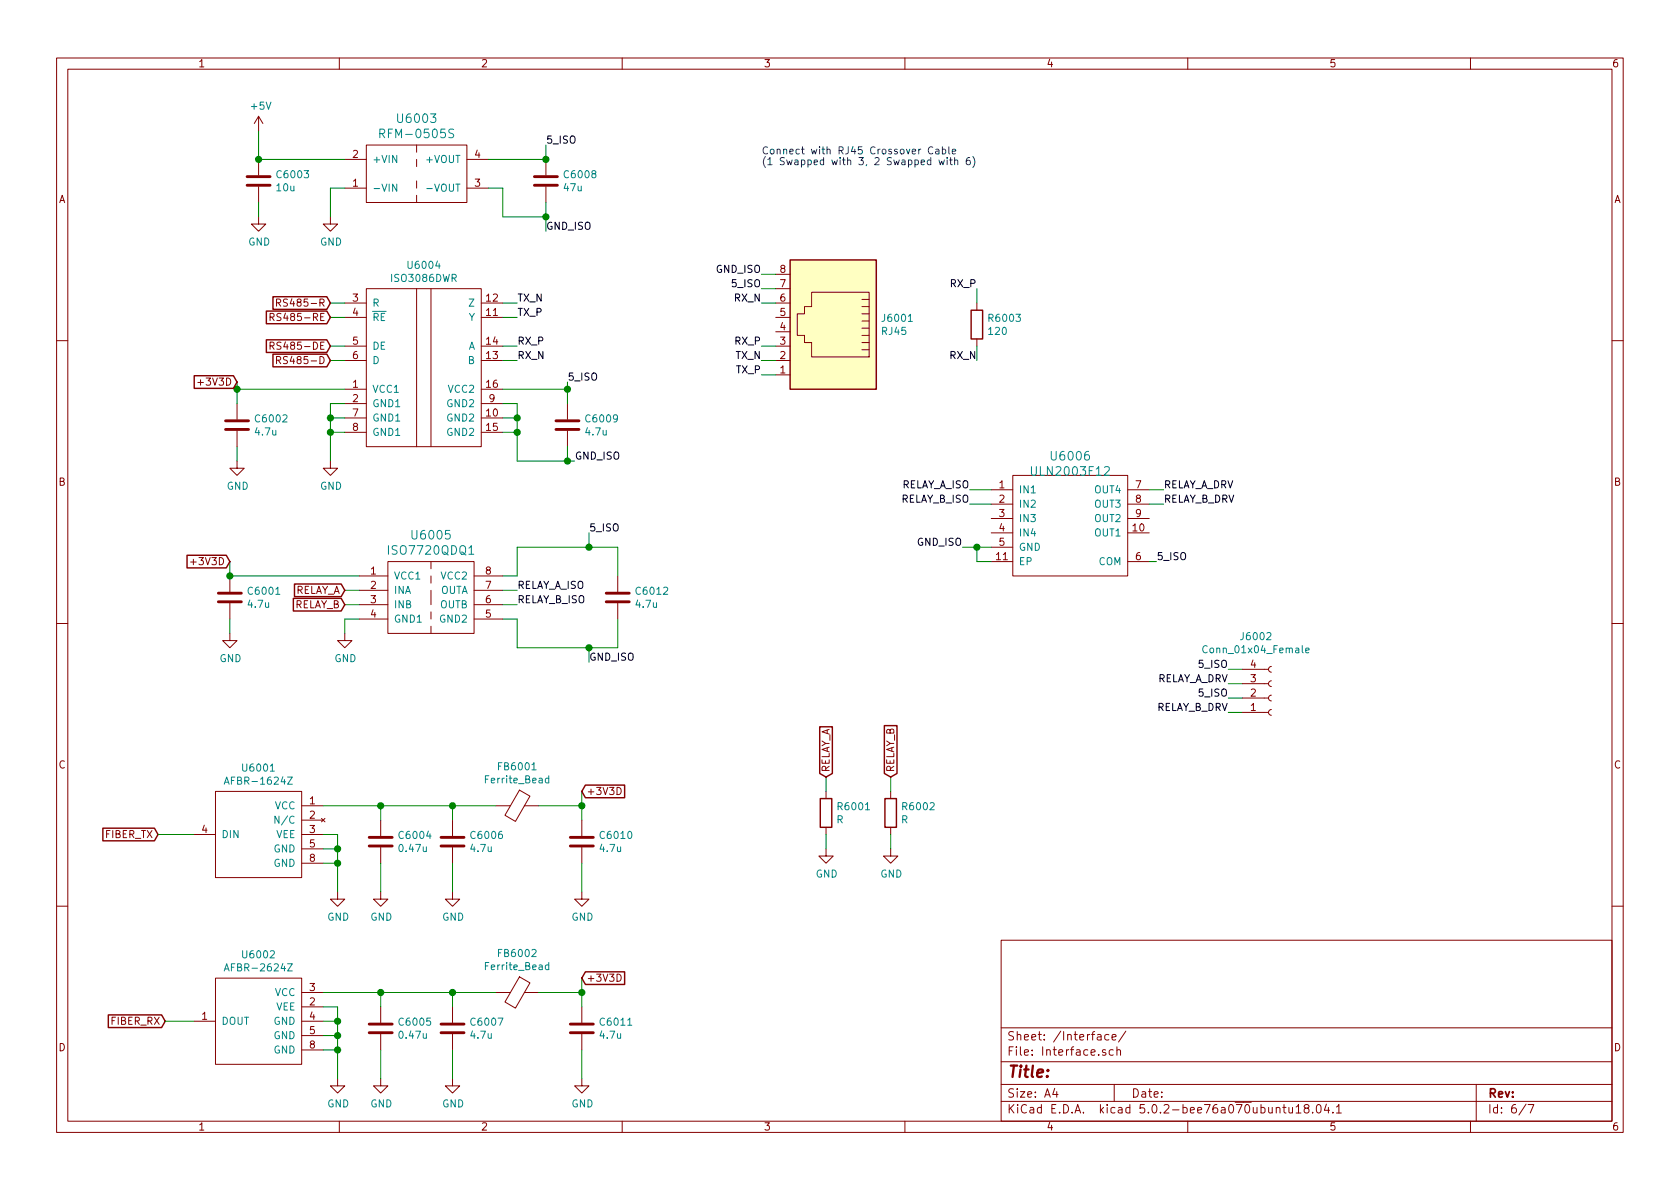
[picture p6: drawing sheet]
EESchema Schematic File Version 4
LIBS:controller-cache
EELAYER 26 0
EELAYER END
$Descr A4 11693 8268
encoding utf-8
Sheet 6 7
Title ""
Date ""
Rev ""
Comp ""
Comment1 ""
Comment2 ""
Comment3 ""
Comment4 ""
$EndDescr
$Comp
L wbraun_ic_lib:ISO3086DWR U6004
U 1 1
P 2950 2550
F 0 "U6004" H 2950 3265 50  0000 C CNN
F 1 "ISO3086DWR" H 2950 3174 50  0000 C CNN
F 2 "Package_SO:SOIC-16W_7.5x10.3mm_P1.27mm" H 2400 3050 50  0001 C CNN
F 3 "" H 2400 3050 50  0001 C CNN
	1    2950 2550
	1    0    0    -1  
$EndComp
$Comp
L wbraun_ic_lib:RFM-0505S U6003
U 1 1
P 2900 1200
F 0 "U6003" H 2900 1587 60  0000 C CNN
F 1 "RFM-0505S" H 2900 1481 60  0000 C CNN
F 2 "wbraun_smd:RFM-0505S" H 2900 1200 60  0001 C CNN
F 3 "" H 2900 1200 60  0001 C CNN
	1    2900 1200
	1    0    0    -1  
$EndComp
$Comp
L wbraun_ic_lib:ISO7720QDQ1 U6005
U 1 1
P 3000 4150
F 0 "U6005" H 3000 4587 60  0000 C CNN
F 1 "ISO7720QDQ1" H 3000 4481 60  0000 C CNN
F 2 "Package_SO:SOIC-8_3.9x4.9mm_P1.27mm" H 2700 4650 60  0001 C CNN
F 3 "" H 2700 4650 60  0001 C CNN
	1    3000 4150
	1    0    0    -1  
$EndComp
$Comp
L Device:C C6002
U 1 1
P 1650 2950
F 0 "C6002" H 1765 2996 50  0000 L CNN
F 1 "4.7u" H 1765 2905 50  0000 L CNN
F 2 "Capacitor_SMD:C_0402_1005Metric" H 1688 2800 50  0001 C CNN
F 3 "~" H 1650 2950 50  0001 C CNN
	1    1650 2950
	1    0    0    -1  
$EndComp
$Comp
L Device:C C6001
U 1 1
P 1600 4150
F 0 "C6001" H 1715 4196 50  0000 L CNN
F 1 "4.7u" H 1715 4105 50  0000 L CNN
F 2 "Capacitor_SMD:C_0402_1005Metric" H 1638 4000 50  0001 C CNN
F 3 "~" H 1600 4150 50  0001 C CNN
	1    1600 4150
	1    0    0    -1  
$EndComp
$Comp
L Device:C C6003
U 1 1
P 1800 1250
F 0 "C6003" H 1915 1296 50  0000 L CNN
F 1 "10u" H 1915 1205 50  0000 L CNN
F 2 "Capacitor_SMD:C_0805_2012Metric" H 1838 1100 50  0001 C CNN
F 3 "~" H 1800 1250 50  0001 C CNN
	1    1800 1250
	1    0    0    -1  
$EndComp
$Comp
L Device:C C6008
U 1 1
P 3800 1250
F 0 "C6008" H 3915 1296 50  0000 L CNN
F 1 "47u" H 3915 1205 50  0000 L CNN
F 2 "Capacitor_SMD:C_0805_2012Metric" H 3838 1100 50  0001 C CNN
F 3 "~" H 3800 1250 50  0001 C CNN
	1    3800 1250
	1    0    0    -1  
$EndComp
Text Label 6700 3800 2    50   ~ 0
GND_ISO
Text Label 8550 4650 2    50   ~ 0
5_ISO
Text Label 8050 3900 0    50   ~ 0
5_ISO
$Comp
L Device:C C6012
U 1 1
P 4300 4150
F 0 "C6012" H 4415 4196 50  0000 L CNN
F 1 "4.7u" H 4415 4105 50  0000 L CNN
F 2 "Capacitor_SMD:C_0402_1005Metric" H 4338 4000 50  0001 C CNN
F 3 "~" H 4300 4150 50  0001 C CNN
	1    4300 4150
	1    0    0    -1  
$EndComp
Wire Wire Line
	3500 4300 3600 4300
Wire Wire Line
	4100 4500 3600 4500
Wire Wire Line
	3600 4300 3600 4500
Wire Wire Line
	3500 4000 3600 4000
Wire Wire Line
	3600 4000 3600 3800
Wire Wire Line
	3600 3800 4100 3800
Wire Wire Line
	4100 4500 4100 4600
Wire Wire Line
	4100 3800 4100 3700
Wire Wire Line
	3500 4100 3600 4100
Wire Wire Line
	3500 4200 3600 4200
Text Label 3600 4100 0    50   ~ 0
RELAY_A_ISO
Text Label 3600 4200 0    50   ~ 0
RELAY_B_ISO
Wire Wire Line
	4100 3800 4300 3800
Wire Wire Line
	4300 3800 4300 4000
Connection ~ 4100 3800
Wire Wire Line
	4100 4500 4300 4500
Wire Wire Line
	4300 4500 4300 4300
Connection ~ 4100 4500
Wire Wire Line
	2500 4100 2400 4100
Wire Wire Line
	2500 4200 2400 4200
Text GLabel 2400 4100 0    50   Input ~ 0
RELAY_A
Text GLabel 2400 4200 0    50   Input ~ 0
RELAY_B
$Comp
L power:GND #PWR0199
U 1 1
P 1600 4400
F 0 "#PWR0199" H 1600 4150 50  0001 C CNN
F 1 "GND" H 1605 4227 50  0000 C CNN
F 2 "" H 1600 4400 50  0001 C CNN
F 3 "" H 1600 4400 50  0001 C CNN
	1    1600 4400
	1    0    0    -1  
$EndComp
$Comp
L power:GND #PWR0200
U 1 1
P 1800 1500
F 0 "#PWR0200" H 1800 1250 50  0001 C CNN
F 1 "GND" H 1805 1327 50  0000 C CNN
F 2 "" H 1800 1500 50  0001 C CNN
F 3 "" H 1800 1500 50  0001 C CNN
	1    1800 1500
	1    0    0    -1  
$EndComp
$Comp
L power:GND #PWR0201
U 1 1
P 2300 3200
F 0 "#PWR0201" H 2300 2950 50  0001 C CNN
F 1 "GND" H 2305 3027 50  0000 C CNN
F 2 "" H 2300 3200 50  0001 C CNN
F 3 "" H 2300 3200 50  0001 C CNN
	1    2300 3200
	1    0    0    -1  
$EndComp
$Comp
L Connector:RJ45 J6001
U 1 1
P 5800 2300
F 0 "J6001" H 5470 2396 50  0000 R CNN
F 1 "RJ45" H 5470 2305 50  0000 R CNN
F 2 "Connector_RJ:RJ45_Amphenol_54602-x08_Horizontal" V 5800 2325 50  0001 C CNN
F 3 "~" V 5800 2325 50  0001 C CNN
	1    5800 2300
	-1   0    0    -1  
$EndComp
$Comp
L power:GND #PWR0202
U 1 1
P 1650 3200
F 0 "#PWR0202" H 1650 2950 50  0001 C CNN
F 1 "GND" H 1655 3027 50  0000 C CNN
F 2 "" H 1650 3200 50  0001 C CNN
F 3 "" H 1650 3200 50  0001 C CNN
	1    1650 3200
	1    0    0    -1  
$EndComp
Wire Wire Line
	1650 2700 1650 2800
Wire Wire Line
	1650 3100 1650 3200
Wire Wire Line
	2400 2800 2300 2800
Wire Wire Line
	2300 2800 2300 2900
Wire Wire Line
	2400 2900 2300 2900
Connection ~ 2300 2900
Wire Wire Line
	2300 2900 2300 3000
Wire Wire Line
	2400 3000 2300 3000
Connection ~ 2300 3000
Wire Wire Line
	2300 3000 2300 3200
$Comp
L Device:C C6009
U 1 1
P 3950 2950
F 0 "C6009" H 4065 2996 50  0000 L CNN
F 1 "4.7u" H 4065 2905 50  0000 L CNN
F 2 "Capacitor_SMD:C_0402_1005Metric" H 3988 2800 50  0001 C CNN
F 3 "~" H 3950 2950 50  0001 C CNN
	1    3950 2950
	1    0    0    -1  
$EndComp
Wire Wire Line
	3500 2700 3950 2700
Wire Wire Line
	3950 2700 3950 2800
Wire Wire Line
	1650 2700 1650 2650
Connection ~ 1650 2700
Wire Wire Line
	3950 2700 3950 2650
Connection ~ 3950 2700
Wire Wire Line
	3500 2800 3600 2800
Wire Wire Line
	3600 2800 3600 2900
Wire Wire Line
	3500 2900 3600 2900
Connection ~ 3600 2900
Wire Wire Line
	3600 2900 3600 3000
Wire Wire Line
	3500 3000 3600 3000
Connection ~ 3600 3000
Wire Wire Line
	3600 3000 3600 3200
Text Label 4000 3200 0    50   ~ 0
GND_ISO
Wire Wire Line
	3600 3200 3950 3200
Wire Wire Line
	3950 3200 3950 3100
Wire Wire Line
	3950 3200 4000 3200
Connection ~ 3950 3200
Text Label 3950 2650 0    50   ~ 0
5_ISO
Wire Wire Line
	3500 2100 3600 2100
Wire Wire Line
	3500 2200 3600 2200
Wire Wire Line
	3500 2400 3600 2400
Wire Wire Line
	3500 2500 3600 2500
Text Label 3600 2200 0    50   ~ 0
TX_P
Text Label 3600 2100 0    50   ~ 0
TX_N
Text Label 3600 2400 0    50   ~ 0
RX_P
Text Label 3600 2500 0    50   ~ 0
RX_N
Wire Wire Line
	2400 2100 2300 2100
Wire Wire Line
	2400 2200 2300 2200
Wire Wire Line
	2400 2400 2300 2400
Wire Wire Line
	2400 2500 2300 2500
Text GLabel 2300 2100 0    50   Input ~ 0
RS485-R
Text GLabel 2300 2200 0    50   Input ~ 0
RS485-RE
Wire Wire Line
	1650 2700 2400 2700
Text GLabel 2300 2400 0    50   Input ~ 0
RS485-DE
Text GLabel 2300 2500 0    50   Input ~ 0
RS485-D
Text Label 4100 4600 0    50   ~ 0
GND_ISO
Text Label 4100 3700 0    50   ~ 0
5_ISO
Text Label 6750 3400 2    50   ~ 0
RELAY_A_ISO
Text Label 6750 3500 2    50   ~ 0
RELAY_B_ISO
Wire Wire Line
	2500 4000 1600 4000
Wire Wire Line
	1600 3900 1600 4000
Connection ~ 1600 4000
Wire Wire Line
	1600 4300 1600 4400
$Comp
L power:GND #PWR0205
U 1 1
P 2400 4400
F 0 "#PWR0205" H 2400 4150 50  0001 C CNN
F 1 "GND" H 2405 4227 50  0000 C CNN
F 2 "" H 2400 4400 50  0001 C CNN
F 3 "" H 2400 4400 50  0001 C CNN
	1    2400 4400
	1    0    0    -1  
$EndComp
Wire Wire Line
	2500 4300 2400 4300
Wire Wire Line
	2400 4300 2400 4400
$Comp
L power:GND #PWR0206
U 1 1
P 2300 1500
F 0 "#PWR0206" H 2300 1250 50  0001 C CNN
F 1 "GND" H 2305 1327 50  0000 C CNN
F 2 "" H 2300 1500 50  0001 C CNN
F 3 "" H 2300 1500 50  0001 C CNN
	1    2300 1500
	1    0    0    -1  
$EndComp
Wire Wire Line
	2400 1300 2300 1300
Wire Wire Line
	2300 1300 2300 1500
Wire Wire Line
	2400 1100 1800 1100
Wire Wire Line
	1800 1100 1800 900 
Connection ~ 1800 1100
Wire Wire Line
	1800 1400 1800 1500
$Comp
L power:+5V #PWR0207
U 1 1
P 1800 900
F 0 "#PWR0207" H 1800 750 50  0001 C CNN
F 1 "+5V" H 1815 1073 50  0000 C CNN
F 2 "" H 1800 900 50  0001 C CNN
F 3 "" H 1800 900 50  0001 C CNN
	1    1800 900 
	1    0    0    -1  
$EndComp
Wire Wire Line
	3400 1100 3800 1100
Wire Wire Line
	3400 1300 3500 1300
Wire Wire Line
	3500 1300 3500 1500
Wire Wire Line
	3500 1500 3800 1500
Wire Wire Line
	3800 1500 3800 1400
Wire Wire Line
	3800 1500 3800 1600
Connection ~ 3800 1500
Wire Wire Line
	3800 1100 3800 1000
Connection ~ 3800 1100
Text Label 3800 1000 0    50   ~ 0
5_ISO
Text Label 3800 1600 0    50   ~ 0
GND_ISO
$Comp
L wbraun_ic_lib:AFBR-1624Z U6001
U 1 1
P 1800 5800
F 0 "U6001" H 1800 6265 50  0000 C CNN
F 1 "AFBR-1624Z" H 1800 6174 50  0000 C CNN
F 2 "wbraun_smd:versatile-link_horizontal" H 3100 6800 50  0001 C CNN
F 3 "" H 3100 6800 50  0001 C CNN
	1    1800 5800
	-1   0    0    -1  
$EndComp
$Comp
L wbraun_ic_lib:AFBR-2624Z U6002
U 1 1
P 1800 7100
F 0 "U6002" H 1800 7565 50  0000 C CNN
F 1 "AFBR-2624Z" H 1800 7474 50  0000 C CNN
F 2 "wbraun_smd:versatile-link_horizontal" H 2500 7600 50  0001 C CNN
F 3 "" H 2500 7600 50  0001 C CNN
	1    1800 7100
	-1   0    0    -1  
$EndComp
Text GLabel 1100 5800 0    50   Input ~ 0
FIBER_TX
Text GLabel 1150 7100 0    50   Input ~ 0
FIBER_RX
$Comp
L Device:C C6004
U 1 1
P 2650 5850
F 0 "C6004" H 2765 5896 50  0000 L CNN
F 1 "0.47u" H 2765 5805 50  0000 L CNN
F 2 "Capacitor_SMD:C_0402_1005Metric" H 2688 5700 50  0001 C CNN
F 3 "~" H 2650 5850 50  0001 C CNN
	1    2650 5850
	1    0    0    -1  
$EndComp
$Comp
L Device:Ferrite_Bead FB6001
U 1 1
P 3600 5600
F 0 "FB6001" V 3326 5600 50  0000 C CNN
F 1 "Ferrite_Bead" V 3417 5600 50  0000 C CNN
F 2 "Inductor_SMD:L_0805_2012Metric" V 3530 5600 50  0001 C CNN
F 3 "~" H 3600 5600 50  0001 C CNN
	1    3600 5600
	0    1    1    0   
$EndComp
$Comp
L Device:C C6006
U 1 1
P 3150 5850
F 0 "C6006" H 3265 5896 50  0000 L CNN
F 1 "4.7u" H 3265 5805 50  0000 L CNN
F 2 "Capacitor_SMD:C_0402_1005Metric" H 3188 5700 50  0001 C CNN
F 3 "~" H 3150 5850 50  0001 C CNN
	1    3150 5850
	1    0    0    -1  
$EndComp
$Comp
L Device:C C6010
U 1 1
P 4050 5850
F 0 "C6010" H 4165 5896 50  0000 L CNN
F 1 "4.7u" H 4165 5805 50  0000 L CNN
F 2 "Capacitor_SMD:C_0402_1005Metric" H 4088 5700 50  0001 C CNN
F 3 "~" H 4050 5850 50  0001 C CNN
	1    4050 5850
	1    0    0    -1  
$EndComp
Wire Wire Line
	2250 5600 2650 5600
Wire Wire Line
	2650 5600 2650 5700
Wire Wire Line
	3150 5600 3150 5700
Wire Wire Line
	3150 5600 3450 5600
Wire Wire Line
	3750 5600 4050 5600
Wire Wire Line
	4050 5600 4050 5700
Wire Wire Line
	4050 5600 4050 5500
Connection ~ 4050 5600
Wire Wire Line
	2650 5600 3150 5600
Connection ~ 2650 5600
Connection ~ 3150 5600
$Comp
L power:GND #PWR0208
U 1 1
P 2650 6200
F 0 "#PWR0208" H 2650 5950 50  0001 C CNN
F 1 "GND" H 2655 6027 50  0000 C CNN
F 2 "" H 2650 6200 50  0001 C CNN
F 3 "" H 2650 6200 50  0001 C CNN
	1    2650 6200
	1    0    0    -1  
$EndComp
$Comp
L power:GND #PWR0209
U 1 1
P 3150 6200
F 0 "#PWR0209" H 3150 5950 50  0001 C CNN
F 1 "GND" H 3155 6027 50  0000 C CNN
F 2 "" H 3150 6200 50  0001 C CNN
F 3 "" H 3150 6200 50  0001 C CNN
	1    3150 6200
	1    0    0    -1  
$EndComp
$Comp
L power:GND #PWR0210
U 1 1
P 4050 6200
F 0 "#PWR0210" H 4050 5950 50  0001 C CNN
F 1 "GND" H 4055 6027 50  0000 C CNN
F 2 "" H 4050 6200 50  0001 C CNN
F 3 "" H 4050 6200 50  0001 C CNN
	1    4050 6200
	1    0    0    -1  
$EndComp
$Comp
L power:GND #PWR0211
U 1 1
P 2350 6200
F 0 "#PWR0211" H 2350 5950 50  0001 C CNN
F 1 "GND" H 2355 6027 50  0000 C CNN
F 2 "" H 2350 6200 50  0001 C CNN
F 3 "" H 2350 6200 50  0001 C CNN
	1    2350 6200
	1    0    0    -1  
$EndComp
Wire Wire Line
	2250 5800 2350 5800
Wire Wire Line
	2350 5800 2350 5900
Wire Wire Line
	2250 5900 2350 5900
Connection ~ 2350 5900
Wire Wire Line
	2350 5900 2350 6000
Wire Wire Line
	2250 6000 2350 6000
Connection ~ 2350 6000
Wire Wire Line
	2350 6000 2350 6200
Wire Wire Line
	2650 6000 2650 6200
Wire Wire Line
	3150 6000 3150 6200
Wire Wire Line
	4050 6000 4050 6200
Wire Wire Line
	1350 5800 1100 5800
Wire Wire Line
	1350 7100 1150 7100
$Comp
L Device:C C6005
U 1 1
P 2650 7150
F 0 "C6005" H 2765 7196 50  0000 L CNN
F 1 "0.47u" H 2765 7105 50  0000 L CNN
F 2 "Capacitor_SMD:C_0402_1005Metric" H 2688 7000 50  0001 C CNN
F 3 "~" H 2650 7150 50  0001 C CNN
	1    2650 7150
	1    0    0    -1  
$EndComp
$Comp
L Device:Ferrite_Bead FB6002
U 1 1
P 3600 6900
F 0 "FB6002" V 3326 6900 50  0000 C CNN
F 1 "Ferrite_Bead" V 3417 6900 50  0000 C CNN
F 2 "Inductor_SMD:L_0805_2012Metric" V 3530 6900 50  0001 C CNN
F 3 "~" H 3600 6900 50  0001 C CNN
	1    3600 6900
	0    1    1    0   
$EndComp
$Comp
L Device:C C6007
U 1 1
P 3150 7150
F 0 "C6007" H 3265 7196 50  0000 L CNN
F 1 "4.7u" H 3265 7105 50  0000 L CNN
F 2 "Capacitor_SMD:C_0402_1005Metric" H 3188 7000 50  0001 C CNN
F 3 "~" H 3150 7150 50  0001 C CNN
	1    3150 7150
	1    0    0    -1  
$EndComp
$Comp
L Device:C C6011
U 1 1
P 4050 7150
F 0 "C6011" H 4165 7196 50  0000 L CNN
F 1 "4.7u" H 4165 7105 50  0000 L CNN
F 2 "Capacitor_SMD:C_0402_1005Metric" H 4088 7000 50  0001 C CNN
F 3 "~" H 4050 7150 50  0001 C CNN
	1    4050 7150
	1    0    0    -1  
$EndComp
Wire Wire Line
	2250 6900 2650 6900
Wire Wire Line
	2650 6900 2650 7000
Wire Wire Line
	3150 6900 3150 7000
Wire Wire Line
	3150 6900 3450 6900
Wire Wire Line
	3750 6900 4050 6900
Wire Wire Line
	4050 6900 4050 7000
Wire Wire Line
	4050 6900 4050 6800
Connection ~ 4050 6900
Wire Wire Line
	2650 6900 3150 6900
Connection ~ 2650 6900
Connection ~ 3150 6900
$Comp
L power:GND #PWR0212
U 1 1
P 2650 7500
F 0 "#PWR0212" H 2650 7250 50  0001 C CNN
F 1 "GND" H 2655 7327 50  0000 C CNN
F 2 "" H 2650 7500 50  0001 C CNN
F 3 "" H 2650 7500 50  0001 C CNN
	1    2650 7500
	1    0    0    -1  
$EndComp
$Comp
L power:GND #PWR0213
U 1 1
P 3150 7500
F 0 "#PWR0213" H 3150 7250 50  0001 C CNN
F 1 "GND" H 3155 7327 50  0000 C CNN
F 2 "" H 3150 7500 50  0001 C CNN
F 3 "" H 3150 7500 50  0001 C CNN
	1    3150 7500
	1    0    0    -1  
$EndComp
$Comp
L power:GND #PWR0214
U 1 1
P 4050 7500
F 0 "#PWR0214" H 4050 7250 50  0001 C CNN
F 1 "GND" H 4055 7327 50  0000 C CNN
F 2 "" H 4050 7500 50  0001 C CNN
F 3 "" H 4050 7500 50  0001 C CNN
	1    4050 7500
	1    0    0    -1  
$EndComp
$Comp
L power:GND #PWR0215
U 1 1
P 2350 7500
F 0 "#PWR0215" H 2350 7250 50  0001 C CNN
F 1 "GND" H 2355 7327 50  0000 C CNN
F 2 "" H 2350 7500 50  0001 C CNN
F 3 "" H 2350 7500 50  0001 C CNN
	1    2350 7500
	1    0    0    -1  
$EndComp
Wire Wire Line
	2250 7100 2350 7100
Wire Wire Line
	2350 7100 2350 7200
Wire Wire Line
	2250 7200 2350 7200
Connection ~ 2350 7200
Wire Wire Line
	2350 7200 2350 7300
Wire Wire Line
	2250 7300 2350 7300
Connection ~ 2350 7300
Wire Wire Line
	2350 7300 2350 7500
Wire Wire Line
	2650 7300 2650 7500
Wire Wire Line
	3150 7300 3150 7500
Wire Wire Line
	4050 7300 4050 7500
$Comp
L wbraun_ic_lib:ULN2003F12 U6006
U 1 1
P 7450 3650
F 0 "U6006" H 7450 4137 60  0000 C CNN
F 1 "ULN2003F12" H 7450 4031 60  0000 C CNN
F 2 "Package_DFN_QFN:DFN-10-1EP_3x3mm_P0.5mm_EP1.55x2.48mm" H 7450 3650 60  0001 C CNN
F 3 "" H 7450 3650 60  0001 C CNN
	1    7450 3650
	1    0    0    -1  
$EndComp
Wire Wire Line
	6750 3400 6900 3400
Wire Wire Line
	6750 3500 6900 3500
Wire Wire Line
	6700 3800 6800 3800
Wire Wire Line
	8000 3900 8050 3900
Wire Wire Line
	8000 3400 8100 3400
Wire Wire Line
	8000 3500 8100 3500
Text Label 8100 3400 0    50   ~ 0
RELAY_A_DRV
Text Label 8100 3500 0    50   ~ 0
RELAY_B_DRV
Text Label 8550 4850 2    50   ~ 0
5_ISO
Text Label 8550 4750 2    50   ~ 0
RELAY_A_DRV
Text Label 8550 4950 2    50   ~ 0
RELAY_B_DRV
Wire Wire Line
	8550 4650 8650 4650
Wire Wire Line
	8550 4750 8650 4750
Wire Wire Line
	8550 4850 8650 4850
Wire Wire Line
	8550 4950 8650 4950
Wire Wire Line
	6900 3900 6800 3900
Wire Wire Line
	6800 3900 6800 3800
Connection ~ 6800 3800
Wire Wire Line
	6800 3800 6900 3800
Text GLabel 4050 5500 2    50   Input ~ 0
+3V3D
Text GLabel 4050 6800 2    50   Input ~ 0
+3V3D
Text GLabel 1600 3900 0    50   Input ~ 0
+3V3D
Text GLabel 1650 2650 0    50   Input ~ 0
+3V3D
Wire Wire Line
	2250 7000 2350 7000
Wire Wire Line
	2350 7000 2350 7100
Connection ~ 2350 7100
$Comp
L Device:R R6001
U 1 1
P 5750 5650
F 0 "R6001" H 5820 5696 50  0000 L CNN
F 1 "R" H 5820 5605 50  0000 L CNN
F 2 "Resistor_SMD:R_0402_1005Metric" V 5680 5650 50  0001 C CNN
F 3 "~" H 5750 5650 50  0001 C CNN
	1    5750 5650
	1    0    0    -1  
$EndComp
$Comp
L power:GND #PWR0186
U 1 1
P 5750 5900
F 0 "#PWR0186" H 5750 5650 50  0001 C CNN
F 1 "GND" H 5755 5727 50  0000 C CNN
F 2 "" H 5750 5900 50  0001 C CNN
F 3 "" H 5750 5900 50  0001 C CNN
	1    5750 5900
	1    0    0    -1  
$EndComp
Wire Wire Line
	5750 5800 5750 5900
Wire Wire Line
	5750 5500 5750 5400
$Comp
L Device:R R6002
U 1 1
P 6200 5650
F 0 "R6002" H 6270 5696 50  0000 L CNN
F 1 "R" H 6270 5605 50  0000 L CNN
F 2 "Resistor_SMD:R_0402_1005Metric" V 6130 5650 50  0001 C CNN
F 3 "~" H 6200 5650 50  0001 C CNN
	1    6200 5650
	1    0    0    -1  
$EndComp
$Comp
L power:GND #PWR0191
U 1 1
P 6200 5900
F 0 "#PWR0191" H 6200 5650 50  0001 C CNN
F 1 "GND" H 6205 5727 50  0000 C CNN
F 2 "" H 6200 5900 50  0001 C CNN
F 3 "" H 6200 5900 50  0001 C CNN
	1    6200 5900
	1    0    0    -1  
$EndComp
Wire Wire Line
	6200 5800 6200 5900
Wire Wire Line
	6200 5500 6200 5400
Text GLabel 5750 5400 1    50   Input ~ 0
RELAY_A
Text GLabel 6200 5400 1    50   Input ~ 0
RELAY_B
$Comp
L Connector:Conn_01x04_Female J6002
U 1 1
P 8850 4850
F 0 "J6002" H 8743 4425 50  0000 C CNN
F 1 "Conn_01x04_Female" H 8743 4516 50  0000 C CNN
F 2 "wbraun_smd:Terminal-block-plug_4x1_3.5mm-pitch" H 8850 4850 50  0001 C CNN
F 3 "~" H 8850 4850 50  0001 C CNN
	1    8850 4850
	1    0    0    1   
$EndComp
Text Notes 5300 1150 0    50   ~ 0
Connect with RJ45 Crossover Cable\n(1 Swapped with 3, 2 Swapped with 6)
Wire Wire Line
	5400 2600 5300 2600
Wire Wire Line
	5400 2500 5300 2500
Wire Wire Line
	5400 2400 5300 2400
Wire Wire Line
	5400 2100 5300 2100
Text Label 5300 2600 2    50   ~ 0
TX_P
Text Label 5300 2500 2    50   ~ 0
TX_N
Text Label 5300 2400 2    50   ~ 0
RX_P
Text Label 5300 2100 2    50   ~ 0
RX_N
Wire Wire Line
	5400 2000 5300 2000
Wire Wire Line
	5400 1900 5300 1900
Text Label 5300 1900 2    50   ~ 0
GND_ISO
Text Label 5300 2000 2    50   ~ 0
5_ISO
$Comp
L Device:R R6003
U 1 1
P 6800 2250
F 0 "R6003" H 6870 2296 50  0000 L CNN
F 1 "120" H 6870 2205 50  0000 L CNN
F 2 "Resistor_SMD:R_1206_3216Metric" V 6730 2250 50  0001 C CNN
F 3 "~" H 6800 2250 50  0001 C CNN
	1    6800 2250
	1    0    0    -1  
$EndComp
Wire Wire Line
	6800 2100 6800 2000
Wire Wire Line
	6800 2400 6800 2500
Text Label 6800 2000 2    50   ~ 0
RX_P
Text Label 6800 2500 2    50   ~ 0
RX_N
$EndSCHEMATC
